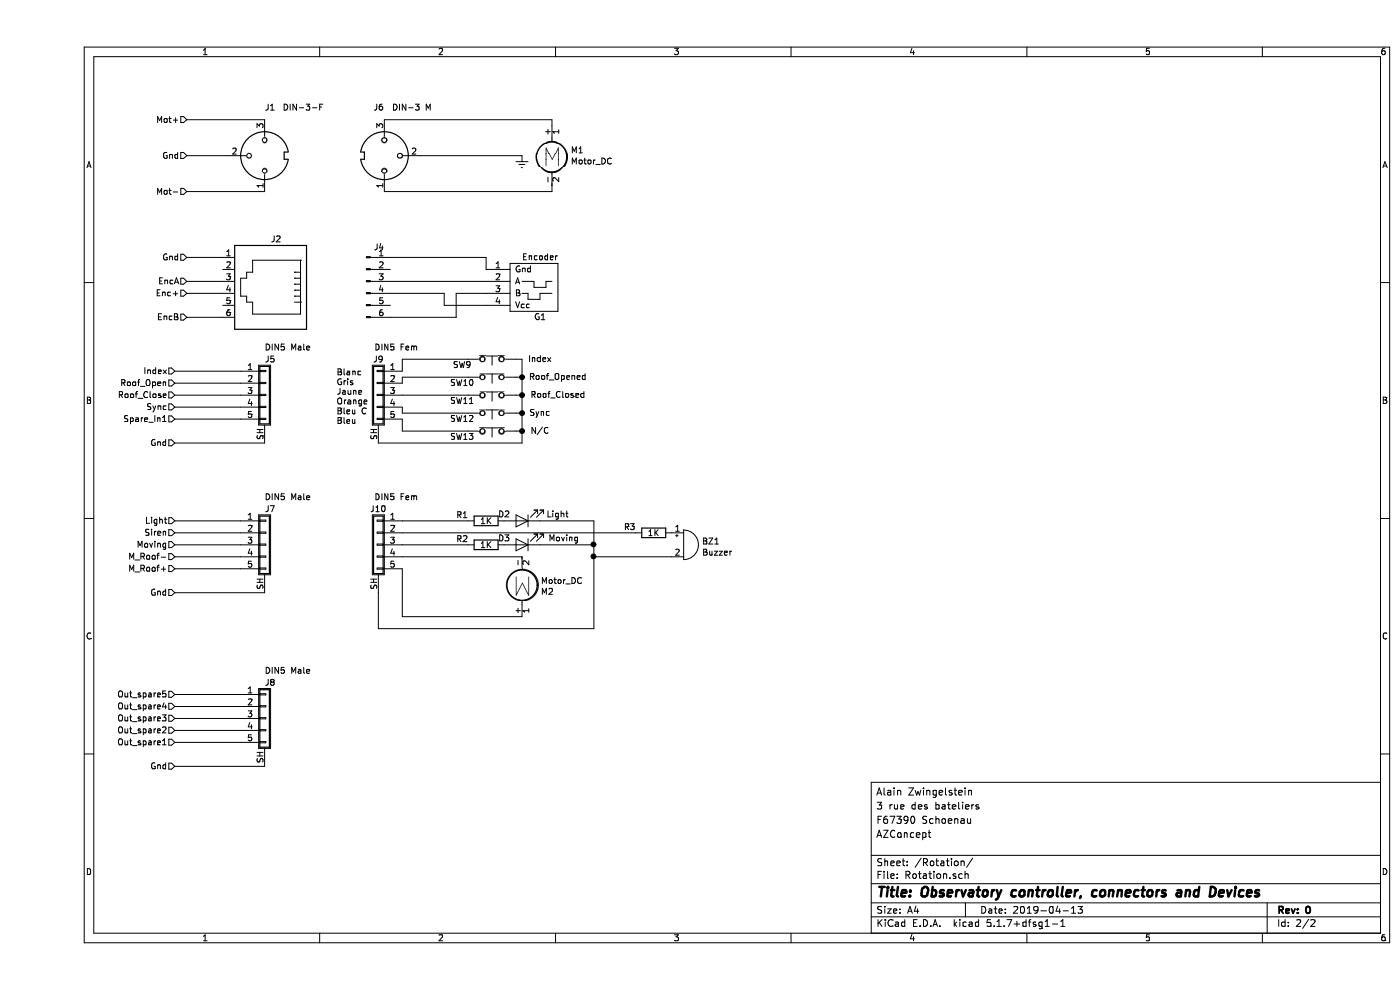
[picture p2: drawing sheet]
EESchema Schematic File Version 4
EELAYER 30 0
EELAYER END
$Descr A4 11693 8268
encoding utf-8
Sheet 2 2
Title "Observatory controller, connectors and Devices"
Date "2019-04-13"
Rev "0"
Comp ""
Comment1 "AZConcept"
Comment2 "F67390 Schoenau"
Comment3 "3 rue des bateliers"
Comment4 "Alain Zwingelstein"
$EndDescr
$Comp
L Motor:Motor_DC M1
U 1 1
P 4300 1250
F 0 "M1" H 4458 1246 50  0000 L CNN
F 1 "Motor_DC" H 4458 1155 50  0000 L CNN
F 2 "" H 4300 1160 50  0001 C CNN
F 3 "~" H 4300 1160 50  0001 C CNN
	1    4300 1250
	1    0    0    -1  
$EndComp
$Comp
L Connector:DIN-3 J1
U 1 1
P 1900 1300
F 0 "J1" V 2300 1300 50  0000 R CNN
F 1 "DIN-3-F" V 2300 1150 50  0000 R CNN
F 2 "" H 1900 1300 50  0001 C CNN
F 3 "http://www.mouser.com/ds/2/18/40_c091_abd_e-75918.pdf" H 1900 1300 50  0001 C CNN
	1    1900 1300
	0    -1   -1   0   
$EndComp
$Comp
L Connector:DIN-3 J6
U 1 1
P 2900 1300
F 0 "J6" V 3300 1300 50  0000 R CNN
F 1 "DIN-3 M" V 3300 1700 50  0000 R CNN
F 2 "" H 2900 1300 50  0001 C CNN
F 3 "http://www.mouser.com/ds/2/18/40_c091_abd_e-75918.pdf" H 2900 1300 50  0001 C CNN
	1    2900 1300
	0    1    -1   0   
$EndComp
Wire Wire Line
	2900 1000 4300 1000
Wire Wire Line
	4300 1000 4300 1050
Wire Wire Line
	2900 1600 4300 1600
Wire Wire Line
	4300 1600 4300 1550
$Comp
L power:Earth #PWR0105
U 1 1
P 4050 1300
F 0 "#PWR0105" H 4050 1050 50  0001 C CNN
F 1 "Earth" H 4050 1150 50  0001 C CNN
F 2 "" H 4050 1300 50  0001 C CNN
F 3 "~" H 4050 1300 50  0001 C CNN
	1    4050 1300
	1    0    0    -1  
$EndComp
Wire Wire Line
	3200 1300 4050 1300
Wire Wire Line
	1900 1000 1250 1000
Wire Wire Line
	1600 1300 1250 1300
Wire Wire Line
	1900 1600 1250 1600
$Comp
L observatoire:Encoder G?
U 1 1
P 4150 2400
AR Path="/5CD178E6" Ref="G?"  Part="1" 
AR Path="/5CCBDB9F/5CD178E6" Ref="G1"  Part="1" 
F 0 "G1" H 4150 2650 50  0000 R CNN
F 1 "Encoder" H 4250 2150 50  0000 R CNN
F 2 "" H 4150 2400 50  0001 C CNN
F 3 "" H 4150 2400 50  0001 C CNN
	1    4150 2400
	-1   0    0    1   
$EndComp
$Comp
L Connector:6P6C J?
U 1 1
P 1950 2350
AR Path="/5CD178EE" Ref="J?"  Part="1" 
AR Path="/5CCBDB9F/5CD178EE" Ref="J2"  Part="1" 
F 0 "J2" H 1950 2000 50  0000 R CNN
F 1 "RJ11" H 1620 2445 50  0001 R CNN
F 2 "" V 1950 2375 50  0001 C CNN
F 3 "~" V 1950 2375 50  0001 C CNN
	1    1950 2350
	-1   0    0    1   
$EndComp
$Comp
L Connector:Conn_01x06_Male J?
U 1 1
P 2750 2350
AR Path="/5CD178F5" Ref="J?"  Part="1" 
AR Path="/5CCBDB9F/5CD178F5" Ref="J4"  Part="1" 
F 0 "J4" H 2856 2637 50  0000 C CNN
F 1 "RJ11" H 2856 2637 50  0001 C CNN
F 2 "" H 2750 2350 50  0001 C CNN
F 3 "~" H 2750 2350 50  0001 C CNN
	1    2750 2350
	1    0    0    -1  
$EndComp
Wire Wire Line
	3750 2250 3750 2150
Wire Wire Line
	3750 2450 3500 2450
Wire Wire Line
	3500 2450 3500 2650
Wire Wire Line
	3500 2650 2950 2650
Wire Wire Line
	2950 2450 3400 2450
Wire Wire Line
	3400 2450 3400 2550
Wire Wire Line
	3400 2550 3750 2550
Wire Wire Line
	3750 2350 2950 2350
Text HLabel 1250 1000 0    50   Input ~ 0
Mot+
Text HLabel 1250 1600 0    50   Input ~ 0
Mot-
Text HLabel 1250 2450 0    50   Input ~ 0
Enc+
Text HLabel 1250 2350 0    50   Input ~ 0
EncA
Text HLabel 1250 2650 0    50   Input ~ 0
EncB
Text HLabel 1250 1300 0    50   Input ~ 0
Gnd
Text HLabel 1250 2150 0    50   Input ~ 0
Gnd
Wire Wire Line
	2950 2150 3750 2150
Text HLabel 1150 3700 0    50   Input ~ 0
Gnd
Wire Wire Line
	1250 2150 1550 2150
Wire Wire Line
	1250 2350 1550 2350
Wire Wire Line
	1250 2450 1550 2450
Wire Wire Line
	1250 2650 1550 2650
Text HLabel 1150 3100 0    50   Input ~ 0
Index
Text HLabel 1150 3200 0    50   Input ~ 0
Roof_Open
Text HLabel 1150 3300 0    50   Input ~ 0
Roof_Close
Text HLabel 1150 3400 0    50   Input ~ 0
Sync
Text HLabel 1150 3500 0    50   Input ~ 0
Spare_In1
$Comp
L Switch:SW_Push_Open SW10
U 1 1
P 3800 3150
F 0 "SW10" H 3550 3200 50  0000 C CNN
F 1 "Roof_Opened" H 4350 3150 50  0000 C CNN
F 2 "" H 3800 3350 50  0001 C CNN
F 3 "~" H 3800 3350 50  0001 C CNN
	1    3800 3150
	1    0    0    1   
$EndComp
$Comp
L Switch:SW_Push_Open SW9
U 1 1
P 3800 3000
F 0 "SW9" H 3550 3050 50  0000 C CNN
F 1 "Index" H 4200 3000 50  0000 C CNN
F 2 "" H 3800 3200 50  0001 C CNN
F 3 "~" H 3800 3200 50  0001 C CNN
	1    3800 3000
	1    0    0    1   
$EndComp
$Comp
L Switch:SW_Push_Open SW13
U 1 1
P 3800 3600
F 0 "SW13" H 3550 3650 50  0000 C CNN
F 1 "N/C" H 4200 3600 50  0000 C CNN
F 2 "" H 3800 3800 50  0001 C CNN
F 3 "~" H 3800 3800 50  0001 C CNN
	1    3800 3600
	1    0    0    1   
$EndComp
$Comp
L Switch:SW_Push_Open SW12
U 1 1
P 3800 3450
F 0 "SW12" H 3550 3500 50  0000 C CNN
F 1 "Sync" H 4200 3450 50  0000 C CNN
F 2 "" H 3800 3650 50  0001 C CNN
F 3 "~" H 3800 3650 50  0001 C CNN
	1    3800 3450
	1    0    0    1   
$EndComp
$Comp
L Switch:SW_Push_Open SW11
U 1 1
P 3800 3300
F 0 "SW11" H 3550 3350 50  0000 C CNN
F 1 "Roof_Closed" H 4350 3300 50  0000 C CNN
F 2 "" H 3800 3500 50  0001 C CNN
F 3 "~" H 3800 3500 50  0001 C CNN
	1    3800 3300
	1    0    0    1   
$EndComp
$Comp
L Motor:Motor_DC M2
U 1 1
P 4050 4950
F 0 "M2" H 4208 4946 50  0000 L CNN
F 1 "Motor_DC" H 4208 4855 50  0000 L CNN
F 2 "" H 4050 4860 50  0001 C CNN
F 3 "~" H 4050 4860 50  0001 C CNN
	1    4050 4950
	1    0    0    1   
$EndComp
$Comp
L Connector_Generic_Shielded:Conn_01x05_Shielded J5
U 1 1
P 1900 3300
F 0 "J5" H 1900 3600 50  0000 L CNN
F 1 "DIN5 Male" H 1900 3700 50  0000 L CNN
F 2 "" H 1900 3300 50  0001 C CNN
F 3 "~" H 1900 3300 50  0001 C CNN
	1    1900 3300
	1    0    0    -1  
$EndComp
$Comp
L Connector_Generic_Shielded:Conn_01x05_Shielded J9
U 1 1
P 2850 3300
F 0 "J9" H 2850 3600 50  0000 C CNN
F 1 "DIN5 Fem" H 2700 3700 50  0000 C CNN
F 2 "" H 2850 3300 50  0001 C CNN
F 3 "~" H 2850 3300 50  0001 C CNN
	1    2850 3300
	-1   0    0    -1  
$EndComp
Wire Wire Line
	1700 3100 1150 3100
Wire Wire Line
	1700 3200 1150 3200
Wire Wire Line
	1700 3300 1150 3300
Wire Wire Line
	1700 3400 1150 3400
Wire Wire Line
	1700 3500 1150 3500
Wire Wire Line
	1900 3700 1150 3700
Wire Wire Line
	3050 3600 3050 3500
Wire Wire Line
	3050 3450 3050 3400
Wire Wire Line
	3050 3000 3050 3100
Wire Wire Line
	3050 3150 3050 3200
Wire Wire Line
	4000 3600 4050 3600
Wire Wire Line
	4050 3600 4050 3450
Wire Wire Line
	4050 3000 4000 3000
Wire Wire Line
	4000 3150 4050 3150
Connection ~ 4050 3150
Wire Wire Line
	4050 3150 4050 3000
Wire Wire Line
	4000 3300 4050 3300
Connection ~ 4050 3300
Wire Wire Line
	4050 3300 4050 3150
Wire Wire Line
	4000 3450 4050 3450
Connection ~ 4050 3450
Wire Wire Line
	4050 3450 4050 3300
Text HLabel 1150 4950 0    50   Input ~ 0
Gnd
$Comp
L Connector_Generic_Shielded:Conn_01x05_Shielded J7
U 1 1
P 1900 4550
F 0 "J7" H 1900 4850 50  0000 L CNN
F 1 "DIN5 Male" H 1900 4950 50  0000 L CNN
F 2 "" H 1900 4550 50  0001 C CNN
F 3 "~" H 1900 4550 50  0001 C CNN
	1    1900 4550
	1    0    0    -1  
$EndComp
$Comp
L Connector_Generic_Shielded:Conn_01x05_Shielded J10
U 1 1
P 2850 4550
F 0 "J10" H 2850 4850 50  0000 C CNN
F 1 "DIN5 Fem" H 2700 4950 50  0000 C CNN
F 2 "" H 2850 4550 50  0001 C CNN
F 3 "~" H 2850 4550 50  0001 C CNN
	1    2850 4550
	-1   0    0    -1  
$EndComp
Wire Wire Line
	1700 4350 1150 4350
Wire Wire Line
	1700 4450 1150 4450
Wire Wire Line
	1700 4550 1150 4550
Wire Wire Line
	1700 4650 1150 4650
Wire Wire Line
	1700 4750 1150 4750
Wire Wire Line
	1900 4950 1150 4950
Text HLabel 1150 4750 0    50   Input ~ 0
M_Roof+
Text HLabel 1150 4650 0    50   Input ~ 0
M_Roof-
Text HLabel 1150 4350 0    50   Input ~ 0
Light
Text HLabel 1150 4450 0    50   Input ~ 0
Siren
Text HLabel 1150 4550 0    50   Input ~ 0
Moving
Wire Wire Line
	3050 4650 4050 4650
Wire Wire Line
	3050 4750 3050 5150
Wire Wire Line
	3050 5150 4050 5150
Text HLabel 1150 6400 0    50   Input ~ 0
Gnd
$Comp
L Connector_Generic_Shielded:Conn_01x05_Shielded J8
U 1 1
P 1900 6000
F 0 "J8" H 1900 6300 50  0000 L CNN
F 1 "DIN5 Male" H 1900 6400 50  0000 L CNN
F 2 "" H 1900 6000 50  0001 C CNN
F 3 "~" H 1900 6000 50  0001 C CNN
	1    1900 6000
	1    0    0    -1  
$EndComp
Wire Wire Line
	1700 5800 1150 5800
Wire Wire Line
	1700 5900 1150 5900
Wire Wire Line
	1700 6000 1150 6000
Wire Wire Line
	1700 6100 1150 6100
Wire Wire Line
	1700 6200 1150 6200
Wire Wire Line
	1900 6400 1150 6400
Text HLabel 1150 6200 0    50   Input ~ 0
Out_spare1
Text HLabel 1150 6100 0    50   Input ~ 0
Out_spare2
Text HLabel 1150 5800 0    50   Input ~ 0
Out_spare5
Text HLabel 1150 5900 0    50   Input ~ 0
Out_spare4
Text HLabel 1150 6000 0    50   Input ~ 0
Out_spare3
$Comp
L Device:Buzzer BZ1
U 1 1
P 5400 4550
F 0 "BZ1" H 5553 4579 50  0000 L CNN
F 1 "Buzzer" H 5553 4488 50  0000 L CNN
F 2 "" V 5375 4650 50  0001 C CNN
F 3 "~" V 5375 4650 50  0001 C CNN
	1    5400 4550
	1    0    0    -1  
$EndComp
$Comp
L Device:LED D2
U 1 1
P 4050 4350
F 0 "D2" H 4200 4300 50  0000 C CNN
F 1 "Light" H 3750 4300 50  0000 C CNN
F 2 "" H 4050 4350 50  0001 C CNN
F 3 "~" H 4050 4350 50  0001 C CNN
	1    4050 4350
	-1   0    0    1   
$EndComp
$Comp
L Device:LED D3
U 1 1
P 4050 4550
F 0 "D3" H 4200 4500 50  0000 C CNN
F 1 "Moving" H 3700 4500 50  0000 C CNN
F 2 "" H 4050 4550 50  0001 C CNN
F 3 "~" H 4050 4550 50  0001 C CNN
	1    4050 4550
	-1   0    0    1   
$EndComp
Wire Wire Line
	4200 4350 4650 4350
Wire Wire Line
	4650 4350 4650 4550
Wire Wire Line
	4650 4650 5300 4650
Wire Wire Line
	4200 4550 4650 4550
Connection ~ 4650 4550
Wire Wire Line
	4650 4550 4650 4650
Wire Wire Line
	2850 4950 2850 5250
Wire Wire Line
	2850 5250 4650 5250
Wire Wire Line
	4650 5250 4650 4650
Connection ~ 4650 4650
$Comp
L Device:R R1
U 1 1
P 3750 4350
F 0 "R1" V 3700 4150 50  0000 C CNN
F 1 "1K" V 3750 4350 50  0000 C CNN
F 2 "" V 3680 4350 50  0001 C CNN
F 3 "~" H 3750 4350 50  0001 C CNN
	1    3750 4350
	0    1    1    0   
$EndComp
$Comp
L Device:R R2
U 1 1
P 3750 4550
F 0 "R2" V 3700 4350 50  0000 C CNN
F 1 "1K" V 3750 4550 50  0000 C CNN
F 2 "" V 3680 4550 50  0001 C CNN
F 3 "~" H 3750 4550 50  0001 C CNN
	1    3750 4550
	0    1    1    0   
$EndComp
$Comp
L Device:R R3
U 1 1
P 5150 4450
F 0 "R3" V 5100 4250 50  0000 C CNN
F 1 "1K" V 5150 4450 50  0000 C CNN
F 2 "" V 5080 4450 50  0001 C CNN
F 3 "~" H 5150 4450 50  0001 C CNN
	1    5150 4450
	0    1    1    0   
$EndComp
Wire Wire Line
	3600 4350 3050 4350
Wire Wire Line
	3600 4550 3050 4550
Wire Wire Line
	3050 4450 5000 4450
Wire Wire Line
	2850 3700 4050 3700
Wire Wire Line
	4050 3700 4050 3600
Connection ~ 4050 3600
Wire Wire Line
	3050 3000 3600 3000
Wire Wire Line
	3050 3150 3600 3150
Wire Wire Line
	3050 3300 3600 3300
Wire Wire Line
	3050 3450 3600 3450
Wire Wire Line
	3050 3600 3600 3600
Text Notes 2500 3550 0    50   ~ 0
Blanc\nGris\nJaune\nOrange\nBleu C\nBleu 
$EndSCHEMATC
